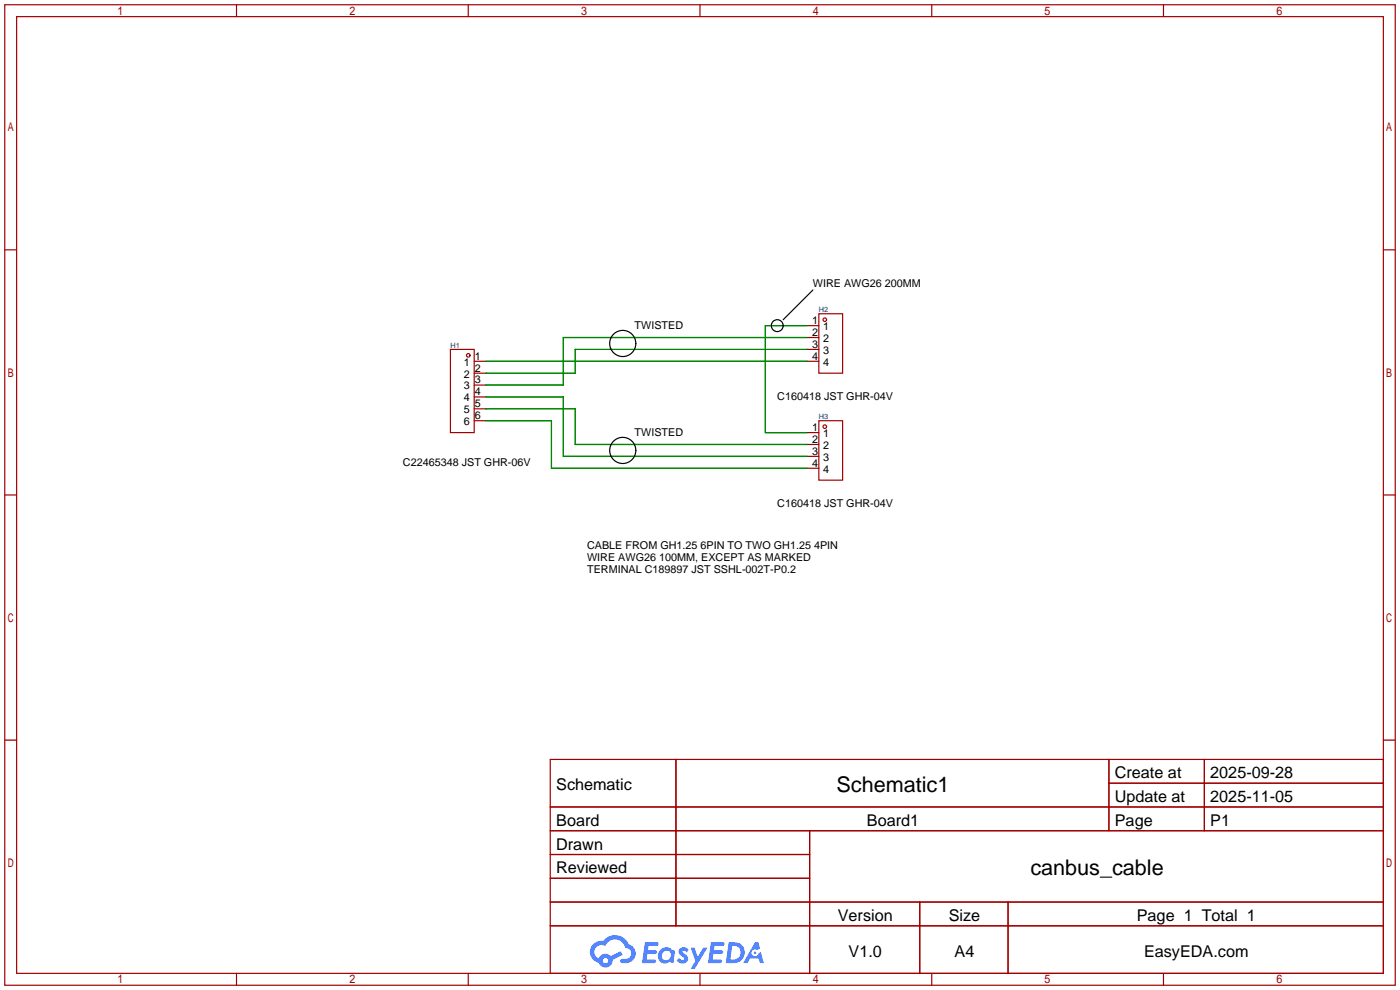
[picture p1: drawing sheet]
<svg xmlns="http://www.w3.org/2000/svg" width="299mm" height="212mm" viewBox="0 0 299 212" stroke-linecap="round" stroke-linejoin="round" font-family="sans-serif">
<g fill="none" stroke="#a10000" stroke-width=".25">
<path d="M1 1h297.2v209.6h-297.2zM3.6 3.6h292.1v204.4h-292.1zM50.5 1v2.6M100.1 1v2.6M149.6 1v2.6M199.1 1v2.6M248.7 1v2.6M1 53.4h2.6M295.7 53.4h2.5M1 105.8h2.6M295.7 105.8h2.5M1 158.2h2.6"/>
<path d="M295.7 158.2h2.5M117.6 162.3h178.1v45.7h-178.1zM117.6 172.5h178.1M117.6 177.5h178.1M144.5 162.3v35.6M173 177.5v30.5M237 162.3v15.2M237 167.4h58.7M257.4 162.3v15.2M117.6 182.6h55.4M117.6 192.8h178.1M117.6 187.7h55.4"/>
<path d="M117.6 197.9h178.1M196.6 192.8v15.2M215.4 192.8v15.2M50.5 208v2.6M100.1 208v2.6M149.6 208v2.6M199.1 208v2.6M248.7 208v2.6"/>
</g>
<g fill="#5487ff">
<path d="M145.3 202.7a1.3 1.3 0 0 1 1.9 .3l-.4 .6a.54 .54 0 0 0-.9-.2l.1 .2a1.34 1.34 0 0 1 .9 1.8 1.47 1.47 0 0 1-2.3-.1l.5-.6 .8 .5a.31 .31 0 0 0 .4-.3 .31 .31 0 0 0-.3-.4 1.12 1.12 0 0 1-.7-1.8z"/>
<path d="M147.6 202.5h.9l.6 2 1.2-2h.9l-2.7 4.6h-.9l1-1.7z"/>
<path d="M137.8 201.4h1.7a1.31 1.31 0 0 1 1.2 .2 .4 .4 0 0 1-.3 .5l-1.8 .1-.1 .9h1.6a.4 .4 0 0 1 .4 .4 .4 .4 0 0 1-.5 .4h-1.6l-.2 1.2h1.4a.46 .46 0 0 1 .5 0 .46 .46 0 0 1 .1 .5l-.4 .2h-2.6z"/>
<path d="M151.9 201.4h1.7a1.32 1.32 0 0 1 1.2 .2 .39 .39 0 0 1-.3 .5l-1.8 .1-.1 .9h1.6a.4 .4 0 0 1 .4 .4 .4 .4 0 0 1-.4 .4h-1.7l-.2 1.2h1.4a.46 .46 0 0 1 .5 0 .46 .46 0 0 1 .1 .5l-.4 .2h-2.6z"/>
<path d="M161.3 201.4h.8l.3 1.3-.6 .4a.75 .75 0 0 0-1.1 .3 .75 .75 0 0 0 .5 1 .75 .75 0 0 0 .9-.7l.5-.2 .6 2.3h-.8l-.3-.9h-1.8l-.5 .9h-1z"/>
<path d="M155.7 201.4l-.6 4.4h1.5a2.27 2.27 0 0 0 2.6-2.2 2.27 2.27 0 0 0-2.7-2.2zM156.5 202.1a1.5 1.5 0 0 1 1.8 1.6 1.5 1.5 0 0 1-1.9 1.4h-.3z"/>
<path d="M141.2 203a1.6 1.6 0 0 0-.3 2.3 1.6 1.6 0 0 0 2.3 .2l.7 .3 .3-2.4-.1-.3-.5-.1a1.58 1.58 0 0 0-2.4 0zM141.8 203.5a.98 .98 0 0 1 1.6 .4 .98 .98 0 0 1-1.1 1.3 .94 .94 0 0 1-.9-.7 .94 .94 0 0 1 .4-1z"/>
<path d="M126.8 201.8a2.37 2.37 0 0 0 1.1 4 1.54 1.54 0 0 0 1.8 1 1.54 1.54 0 0 0 1.2-1.6l2.2-1.1-.5-.8-2 1a1.57 1.57 0 0 0-2.7 .5 1.5 1.5 0 0 1-.7-2.1 1.5 1.5 0 0 1 2.2-.5 2.23 2.23 0 0 1 2.3-1.4 2.23 2.23 0 0 1 2 1.8 1.16 1.16 0 0 1 1.2 1.1 1.16 1.16 0 0 1-1.1 1.2h-.7a.47 .47 0 0 0-.5 .4 .47 .47 0 0 0 .4 .5 2.17 2.17 0 0 0 2.5-.9 2.17 2.17 0 0 0-.3-2.7l-.8-.4a3.2 3.2 0 0 0-5.5-.7l-1.1 .1zM128.8 205.3a.6 .6 0 0 1 1.2 0 .6 .6 0 0 1-1.2 0z"/>
<circle cx="161.4" cy="203.6" r=".28"/>
</g>
<g fill="none" stroke="#a10000" stroke-width=".25">
<path d="M96.3 74.7h5v17.8h-5zM101.3 77.2h2.6M101.3 79.8h2.6M172.5 77.2h2.5M172.5 69.6h2.5M172.5 72.1h2.5M172.5 74.7h2.5M175 67.1h5.1v12.7h-5.1zM101.3 82.3h2.6M101.3 84.8h2.6M101.3 87.4h2.6M101.3 89.9h2.6"/>
<path d="M172.5 92.5h2.5M172.5 95h2.5M172.5 97.5h2.5M175 89.9h5.1v12.7h-5.1zM172.5 100.1h2.5"/>
<circle cx="100.1" cy="75.9" r=".38"/>
<circle cx="176.3" cy="68.3" r=".38"/>
<circle cx="176.3" cy="91.2" r=".38"/>
</g>
<path d="M103.9 77.2h68.6M172.5 69.6h-8.9v22.9h8.9M172.5 72.1h-52.1v10.2h-16.5M172.5 74.7h-49.6v5.1h-19M103.9 89.9h14v10.2h54.6M103.9 84.8h16.5v12.7h52.1M103.9 87.4h19v7.6h49.6" fill="none" stroke="#008700" stroke-width=".25"/>
<g fill="none" stroke="#000" stroke-width=".25">
<path d="M173.7 62l-6.3 6.3"/>
<circle cx="133.1" cy="73.4" r="2.79"/>
<circle cx="166.1" cy="69.6" r="1.27"/>
<circle cx="133.1" cy="96.3" r="2.79"/>
</g>
<g font-size="4.6">
<text x="178.8" y="169.2">Schematic1</text>
<text x="220.2" y="187">canbus_cable</text>
</g>
<g font-size="3.5">
<text x="238.3" y="166.3">Create at</text>
<text x="258.7" y="166.3">2025-09-28</text>
<text x="118.9" y="168.9">Schematic</text>
<text x="238.3" y="171.4">Update at</text>
<text x="258.7" y="171.4">2025-11-05</text>
<text x="118.9" y="176.5">Board</text>
<text x="185.3" y="176.5">Board1</text>
<text x="238.3" y="176.5">Page</text>
<text x="258.7" y="176.5">P1</text>
<text x="118.9" y="181.6">Drawn</text>
<text x="118.9" y="186.7">Reviewed</text>
<text x="179.1" y="196.8">Version</text>
<text x="202.8" y="196.8">Size</text>
<text x="243" y="196.8">Page 1 Total 1</text>
<text x="181.4" y="204.4">V1.0</text>
<text x="204" y="204.4">A4</text>
<text x="244.5" y="204.4">EasyEDA.com</text>
</g>
<g font-size="2.3">
<text x="173.7" y="61.4">WIRE AWG26 200MM</text>
<text x="135.6" y="70.3">TWISTED</text>
<text x="173.6" y="69.3">1</text>
<text x="173.6" y="71.8">2</text>
<text x="175.9" y="70.5">1</text>
<text x="101.5" y="76.9">1</text>
<text x="173.6" y="74.3">3</text>
<text x="173.6" y="76.9">4</text>
<text x="175.9" y="73.1">2</text>
<text x="175.9" y="75.6">3</text>
<text x="99.1" y="78.1">1</text>
<text x="99.1" y="80.7">2</text>
<text x="99.1" y="83.2">3</text>
<text x="101.5" y="79.4">2</text>
<text x="101.5" y="82">3</text>
<text x="175.9" y="78.1">4</text>
<text x="99.1" y="85.8">4</text>
<text x="99.1" y="88.3">5</text>
<text x="101.5" y="84.5">4</text>
<text x="101.5" y="87">5</text>
<text x="101.5" y="89.6">6</text>
<text x="166.1" y="85.5">C160418 JST GHR-04V</text>
<text x="99.1" y="90.8">6</text>
<text x="135.6" y="93.1">TWISTED</text>
<text x="173.6" y="92.1">1</text>
<text x="173.6" y="94.7">2</text>
<text x="175.9" y="93.4">1</text>
<text x="175.9" y="95.9">2</text>
<text x="86.1" y="99.5">C22465348 JST GHR-06V</text>
<text x="173.6" y="97.2">3</text>
<text x="173.6" y="99.7">4</text>
<text x="175.9" y="98.5">3</text>
<text x="175.9" y="101">4</text>
<text x="166.1" y="108.4">C160418 JST GHR-04V</text>
<text x="125.5" y="117.3">CABLE FROM GH1.25 6PIN TO TWO GH1.25 4PIN</text>
<text x="125.5" y="119.8">WIRE AWG26 100MM, EXCEPT AS MARKED</text>
<text x="125.5" y="122.4">TERMINAL C189897 JST SSHL-002T-P0.2</text>
</g>
<g font-size="1.6" fill="#000080">
<text x="175" y="66.7">H2</text>
<text x="96.3" y="74.3">H1</text>
<text x="175" y="89.5">H3</text>
</g>
</svg>
